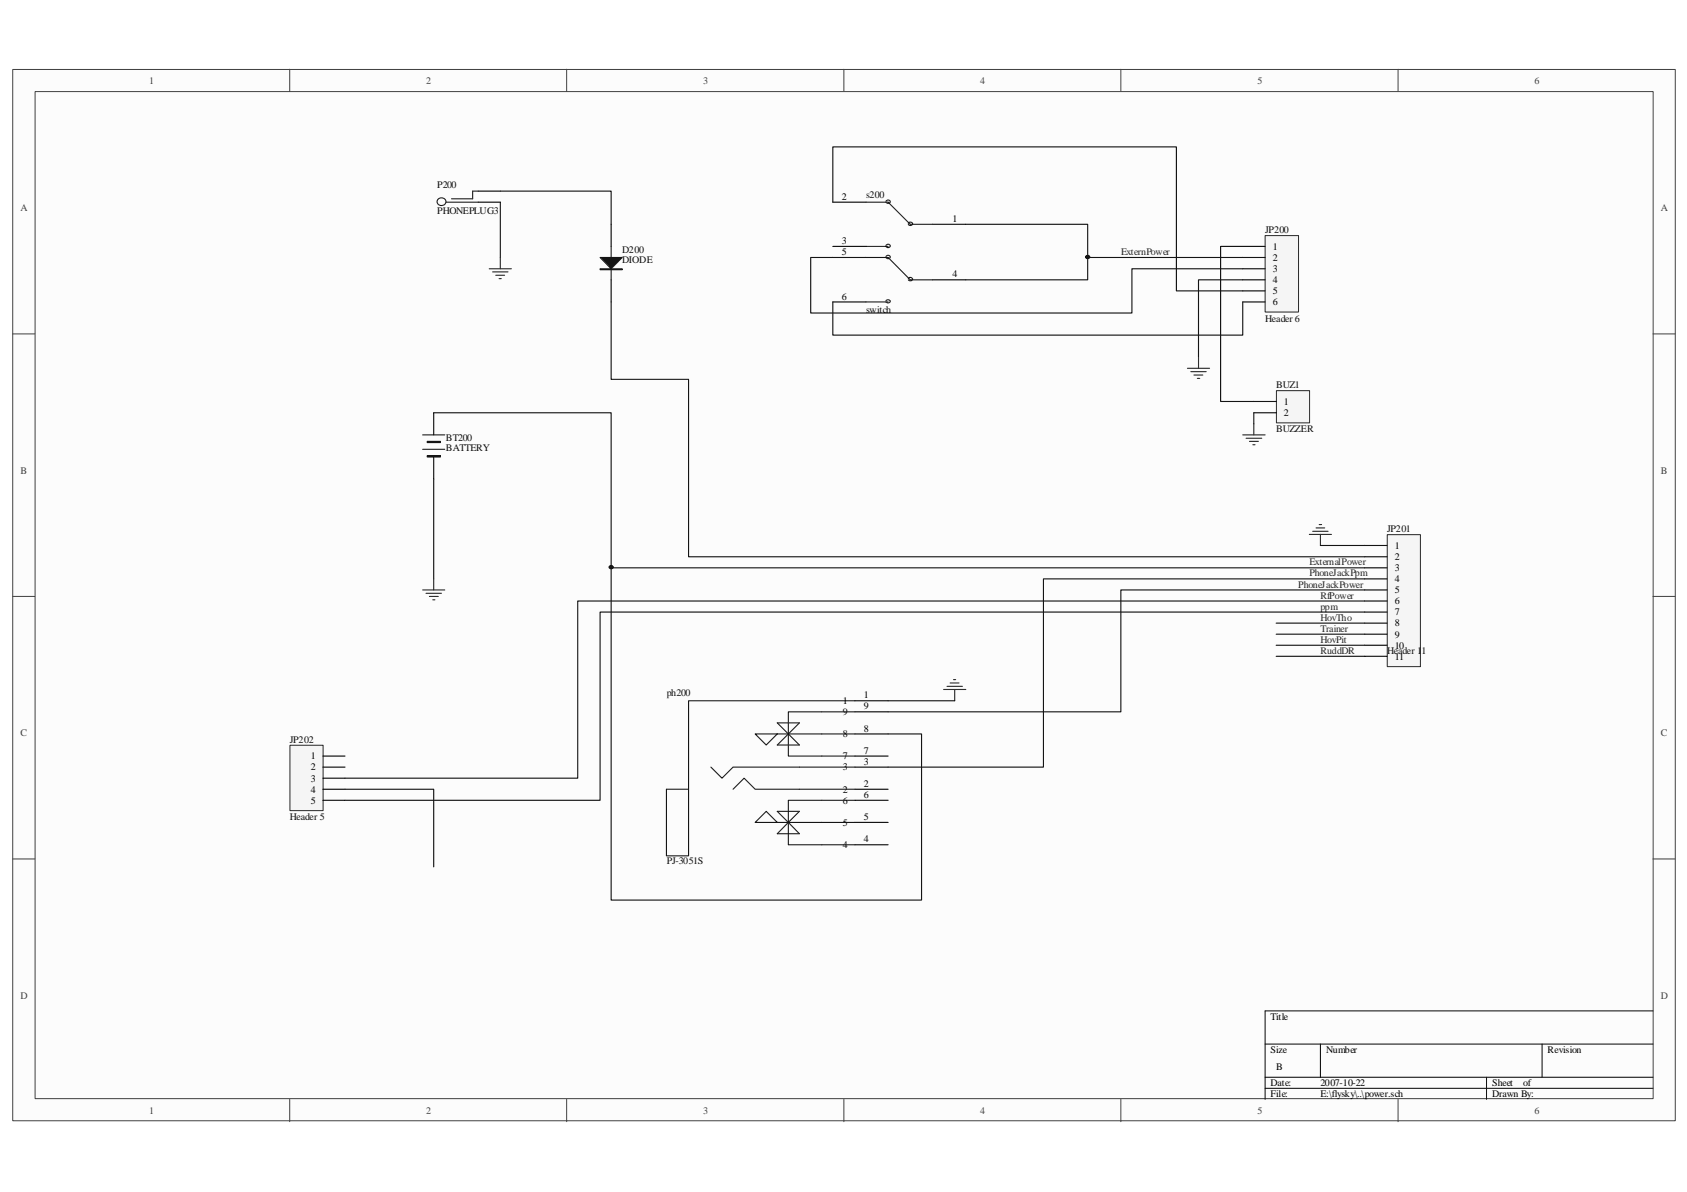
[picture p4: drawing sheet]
<svg xmlns="http://www.w3.org/2000/svg" width="297mm" height="210mm" viewBox="0 0 297 210" stroke-linecap="round" stroke-linejoin="round" font-family="sans-serif">
<path d="M2.3 12.3h292.7v185.1h-292.7z" fill="#fcfcfc"/>
<path d="M2.2 12.2h292.8v185.2h-292.8z" fill="none" stroke="#404040" stroke-width=".18"/>
<path d="M6.2 16.2h284.9v177.3h-284.9z" fill="#fcfcfc"/>
<g fill="none" stroke="#404040" stroke-width=".18">
<path d="M6.2 16.1h284.9v177.4h-284.9zM51 12.2v3.9M99.8 12.2v3.9M148.6 12.2v3.9M197.4 12.2v3.9M246.2 12.2v3.9M2.2 58.8h3.9M291 58.8h3.9M2.2 105h3.9M291 105h3.9M2.2 151.3h3.9M291 151.3h3.9"/>
<path d="M51 193.6v3.9M99.8 193.6v3.9M148.6 193.6v3.9M197.4 193.6v3.9M246.2 193.6v3.9"/>
</g>
<path d="M291 178h-68.2v15.6M222.8 183.9h68.2M222.8 189.7h68.2M222.8 191.6h68.2M232.5 183.9v5.8M261.7 189.7v3.9M271.5 183.9v5.8" fill="none" stroke="#000" stroke-width=".18"/>
<path d="M84.2 35.6h3.9M84.2 33.7h3.9M107.6 39.5v3.9M107.6 49.3v3.9M76.4 72.7v3.9M76.4 80.5v3.9" fill="none" stroke="#000" stroke-width=".2"/>
<path d="M77.2 35a.72 .72 0 0 1 1.1 0 .72 .72 0 0 1-.3 1.1 .71 .71 0 0 1-.9-.1 .71 .71 0 0 1 .1-1zM78.5 35.6h5.7M84.2 33.7h-1v1.3h-3.7M105.7 47.3h3.9v.2h-3.9zM107.6 43.4v5.9M74.4 79.1h3.9M74.4 76.6h3.9M75.2 77.7h2.4v.2h-2.4zM75.2 80.3h2.4v.2h-2.4z" fill="none" stroke="#1c1c1c" stroke-width=".2"/>
<path d="M75.2 77.8h2.4M75.2 80.4h2.4" fill="none" stroke="#1c1c1c" stroke-width=".21"/>
<path d="M86.1 47.3h3.9M86.7 47.9h2.7M87.3 48.5h1.6M87.9 49.1h.4M88.1 45.3v2M74.4 103.9h3.9M75 104.5h2.7M75.6 105h1.6M76.2 105.6h.4M76.4 101.9v2" fill="none" stroke="#262626" stroke-width=".2"/>
<path d="M88.1 35.6v9.7M76.4 84.4v17.5" fill="none" stroke="#0e0e0e" stroke-width=".2"/>
<path d="M105.7 47.4h3.9" fill="none" stroke="#1c1c1c" stroke-width=".18"/>
<path d="M105.7 45.3h3.9l-2 2z" fill="#1c1c1c"/>
<path d="M105.7 45.3h3.9l-2 2z" fill="none" stroke="#1c1c1c" stroke-width=".2"/>
<path d="M88.1 33.7h19.5v5.8" fill="none" stroke="#0e0e0e" stroke-width=".2"/>
<path d="M244.3 94.2h5.8v23.2h-5.8z" fill="#f5f5f5"/>
<path d="M244.3 94.1h5.8v23.3h-5.8z" fill="none" stroke="#262626" stroke-width=".18"/>
<path d="M240.3 96.1h3.9M240.3 98h3.9M240.3 100h3.9M240.3 101.9h3.9M240.3 103.9h3.9M240.3 105.8h3.9M240.3 107.8h3.9M240.3 109.7h3.9M240.3 111.7h3.9M240.3 113.6h3.9M240.3 115.6h3.9" fill="none" stroke="#000" stroke-width=".2"/>
<path d="M230.5 94.1h3.9M231.1 93.6h2.7M231.7 93h1.6M232.3 92.4h.4M232.5 94.1v2" fill="none" stroke="#262626" stroke-width=".2"/>
<path d="M222.8 41.5h5.8v13.4h-5.8z" fill="#f5f5f5"/>
<path d="M222.8 41.5h5.8v13.4h-5.8z" fill="none" stroke="#262626" stroke-width=".18"/>
<path d="M218.8 43.4h4M218.8 45.3h4M218.8 47.3h4M218.8 49.3h4M218.8 51.2h4M218.8 53.2h4" fill="none" stroke="#000" stroke-width=".2"/>
<path d="M146.6 45.3h-3.9v9.8h56.6v-7.8h19.5M146.6 53.2v5.8h72.2v-5.8" fill="none" stroke="#0e0e0e" stroke-width=".2"/>
<path d="M51.1 131.3h5.8v11.4h-5.8z" fill="#f5f5f5"/>
<path d="M51.1 131.2h5.8v11.5h-5.8z" fill="none" stroke="#262626" stroke-width=".18"/>
<g fill="none" stroke="#000" stroke-width=".2">
<path d="M56.9 133.1h3.8M56.9 135.1h3.8M56.9 137h3.8M56.9 139h3.8M150.5 133.1h5.9M150.5 135.1h5.9M150.5 139h5.9M150.5 123.4h5.9M150.5 129.2h5.9M150.5 125.3h5.9M56.9 140.9h3.8M150.5 140.9h5.9"/>
<path d="M150.5 148.8h5.9M150.5 144.8h5.9"/>
</g>
<path d="M76.4 72.7h31.2v85.8h54.7v-29.3h-5.9M107.6 100h132.7M232.5 96.1h7.8M60.7 139h15.7v13.7M156.4 123.4h11.7" fill="none" stroke="#0e0e0e" stroke-width=".2"/>
<g fill="none" stroke="#1c1c1c" stroke-width=".2">
<path d="M125.2 135.1l1.9 1.9 2-1.9h21.4M129.1 139l1.9-2 2 2h17.5M133 129.2h3.9l-2 2zM136.9 127.3h3.9l-2 1.9zM136.9 129.2h13.6M138.8 129.2l2 2h-3.9zM150.5 125.3h-11.7v7.8h11.7M150.5 123.4h-29.3v27.3h-3.9v-11.7h3.9M134.9 142.9l2 1.9h-3.9zM136.9 142.9h3.9l-2 1.9zM136.9 144.8h13.6M138.8 144.8l2 2h-3.9z"/>
<path d="M150.5 140.9h-11.7v7.9h11.7"/>
</g>
<path d="M167.9 119.7h.4M166.2 121.4h3.8M166.7 120.9h2.8M167.3 120.3h1.6M168.1 121.4v2" fill="none" stroke="#262626" stroke-width=".2"/>
<path d="M224.8 68.8h5.8v5.7h-5.8z" fill="#f5f5f5"/>
<path d="M224.7 68.8h5.9v5.7h-5.9z" fill="none" stroke="#262626" stroke-width=".18"/>
<path d="M146.6 35.6h5.9M164.2 39.5h5.8M146.6 43.4h5.9M146.6 45.3h5.9M146.6 53.2h5.9M164.2 49.3h5.8M220.8 70.7h3.9M220.8 72.7h3.9" fill="none" stroke="#000" stroke-width=".2"/>
<g fill="none" stroke="#0e0e0e" stroke-width=".2">
<path d="M146.6 35.6v-9.7h60.5v25.3h11.7M170 39.5h21.5v9.8h-21.5M107.6 53.2v13.6h13.6v31.2h119.1M191.5 45.3h27.3M218.8 49.3h-7.8v13.6M218.8 43.4h-3.9v27.3h5.9M220.8 72.7v1.9M224.7 109.7h15.6M224.7 111.7h15.6M224.7 113.6h15.6M224.7 115.6h15.6M240.3 101.9h-56.6v33.2h-27.3"/>
<path d="M240.3 103.9h-42.9v21.4h-41M240.3 105.8h-138.6v31.2h-41M240.3 107.8h-134.6v33.1h-45"/>
</g>
<path d="M209.1 64.9h3.9M209.7 65.4h2.7M210.2 66h1.6M210.8 66.6h.4M211 62.9v2M218.8 76.6h4M219.4 77.2h2.8M220 77.7h1.6M220.6 78.3h.4M220.8 74.6v2" fill="none" stroke="#262626" stroke-width=".2"/>
<path d="M152.5 35.6h3.9l3.9 3.9h3.9M156 35.4a.35 .35 0 0 1 .5-.2 .35 .35 0 0 1 .1 .6h-.4l-.2-.2M159.9 39.3l.2-.2a.41 .41 0 0 1 .6 .3 .42 .42 0 0 1-.4 .3 .42 .42 0 0 1-.4-.2M152.5 43.4h3.9M152.5 45.3h3.9l3.9 4h3.9M152.5 53.2h3.9M156 53l.4-.2 .4 .2a.42 .42 0 0 1-.4 .4 .42 .42 0 0 1-.4-.2M156 45.2a.35 .35 0 0 1 .5-.2 .35 .35 0 0 1 .1 .5h-.4l-.2-.2M156 43.2a.35 .35 0 0 1 .5-.2 .35 .35 0 0 1 .1 .6h-.4l-.2-.2M159.9 49.1l.2-.2a.43 .43 0 0 1 .6 .2 .43 .43 0 0 1-.3 .4 .43 .43 0 0 1-.5-.2" fill="none" stroke="#1c1c1c" stroke-width=".2"/>
<circle cx="107.6" cy="99.9" r=".34" fill="#0e0e0e"/>
<circle cx="107.6" cy="99.9" r=".34" fill="none" stroke="#0e0e0e" stroke-width=".18"/>
<circle cx="191.5" cy="45.3" r=".34" fill="#0e0e0e"/>
<circle cx="191.5" cy="45.3" r=".34" fill="none" stroke="#0e0e0e" stroke-width=".18"/>
<g font-size="1.8" fill="#404040">
<text x="26.2" y="14.7">1</text>
<text x="75" y="14.7">2</text>
<text x="123.8" y="14.7">3</text>
<text x="172.6" y="14.7">4</text>
<text x="221.4" y="14.7">5</text>
<text x="270.2" y="14.7">6</text>
<text x="3.6" y="37.2">A</text>
<text x="292.4" y="37.2">A</text>
<text x="3.6" y="83.4">B</text>
<text x="292.4" y="83.4">B</text>
<text x="3.6" y="129.6">C</text>
<text x="292.4" y="129.6">C</text>
<text x="3.6" y="175.9">D</text>
<text x="292.4" y="175.9">D</text>
<text x="26.2" y="196.1">1</text>
<text x="75" y="196.1">2</text>
<text x="123.8" y="196.1">3</text>
<text x="172.6" y="196.1">4</text>
<text x="221.4" y="196.1">5</text>
<text x="270.2" y="196.1">6</text>
</g>
<g font-size="1.8" fill="#0e0e0e">
<text x="77" y="33.1">P200</text>
<text x="152.5" y="34.8">s200</text>
<text x="77" y="37.7">PHONEPLUG3</text>
<text x="222.8" y="41.1">JP200</text>
<text x="109.6" y="44.6">D200</text>
<text x="109.6" y="46.3">DIODE</text>
<text x="152.5" y="55.1">switch</text>
<text x="222.8" y="56.6">Header 6</text>
<text x="224.7" y="68.4">BUZ1</text>
<text x="78.5" y="77.7">BT200</text>
<text x="224.7" y="76.2">BUZZER</text>
<text x="78.5" y="79.5">BATTERY</text>
<text x="244.2" y="93.7">JP201</text>
<text x="244.2" y="115.2">Header 11</text>
<text x="117.4" y="122.6">ph200</text>
<text x="51" y="130.8">JP202</text>
<text x="51" y="144.4">Header 5</text>
<text x="117.4" y="152.2">PJ-3051S</text>
</g>
<g font-size="1.8">
<text x="148.2" y="35.2">2</text>
<text x="167.7" y="39.1">1</text>
<text x="148.2" y="43">3</text>
<text x="148.2" y="45">5</text>
<text x="224.1" y="44">1</text>
<text x="224.1" y="45.9">2</text>
<text x="224.1" y="47.9">3</text>
<text x="148.2" y="52.7">6</text>
<text x="167.7" y="48.9">4</text>
<text x="224.1" y="49.8">4</text>
<text x="224.1" y="51.8">5</text>
<text x="224.1" y="53.7">6</text>
<text x="226.1" y="71.3">1</text>
<text x="226.1" y="73.2">2</text>
<text x="245.6" y="96.6">1</text>
<text x="245.6" y="98.6">2</text>
<text x="245.6" y="100.5">3</text>
<text x="245.6" y="102.5">4</text>
<text x="245.6" y="104.4">5</text>
<text x="245.6" y="106.4">6</text>
<text x="245.6" y="108.3">7</text>
<text x="245.6" y="110.3">8</text>
<text x="245.6" y="112.3">9</text>
<text x="245.6" y="114.2">10</text>
<text x="245.6" y="116.2">11</text>
<text x="148.4" y="124">1</text>
<text x="148.4" y="125.9">9</text>
<text x="152.1" y="123">1</text>
<text x="152.1" y="124.9">9</text>
<text x="148.4" y="129.8">8</text>
<text x="152.1" y="128.8">8</text>
<text x="54.7" y="133.7">1</text>
<text x="54.7" y="135.6">2</text>
<text x="54.7" y="137.6">3</text>
<text x="148.4" y="135.6">3</text>
<text x="148.4" y="133.7">7</text>
<text x="152.1" y="134.7">3</text>
<text x="152.1" y="132.7">7</text>
<text x="54.7" y="139.6">4</text>
<text x="54.7" y="141.5">5</text>
<text x="148.4" y="139.6">2</text>
<text x="148.4" y="141.5">6</text>
<text x="152.1" y="138.6">2</text>
<text x="152.1" y="140.5">6</text>
<text x="148.4" y="149.3">4</text>
<text x="148.4" y="145.4">5</text>
<text x="152.1" y="148.3">4</text>
<text x="152.1" y="144.4">5</text>
<text x="223.7" y="179.5">Title</text>
<text x="223.7" y="185.4">Size</text>
<text x="233.5" y="185.4">Number</text>
<text x="272.5" y="185.4">Revision</text>
<text x="223.7" y="191.3">Date:</text>
<text x="224.7" y="188.3">B</text>
<text x="232.5" y="191.3">2007-10-22</text>
<text x="262.8" y="191.3">Sheet</text>
<text x="268.2" y="191.3">of</text>
<text x="223.7" y="193.2">File:</text>
<text x="232.5" y="193.2">E:\flysky\..\power.sch</text>
<text x="262.8" y="193.2">Drawn By:</text>
</g>
<g font-size="1.8" fill="#262626">
<text x="197.4" y="45">ExternPower</text>
<text x="230.5" y="99.6">ExternalPower</text>
<text x="230.5" y="101.5">PhoneJackPpm</text>
<text x="228.6" y="103.5">PhoneJackPower</text>
<text x="232.5" y="107.4">ppm</text>
<text x="232.5" y="105.4">RfPower</text>
<text x="232.5" y="109.3">HovTho</text>
<text x="232.5" y="113.2">HovPit</text>
<text x="232.5" y="111.3">Trainer</text>
<text x="232.5" y="115.2">RuddDR</text>
</g>
</svg>
